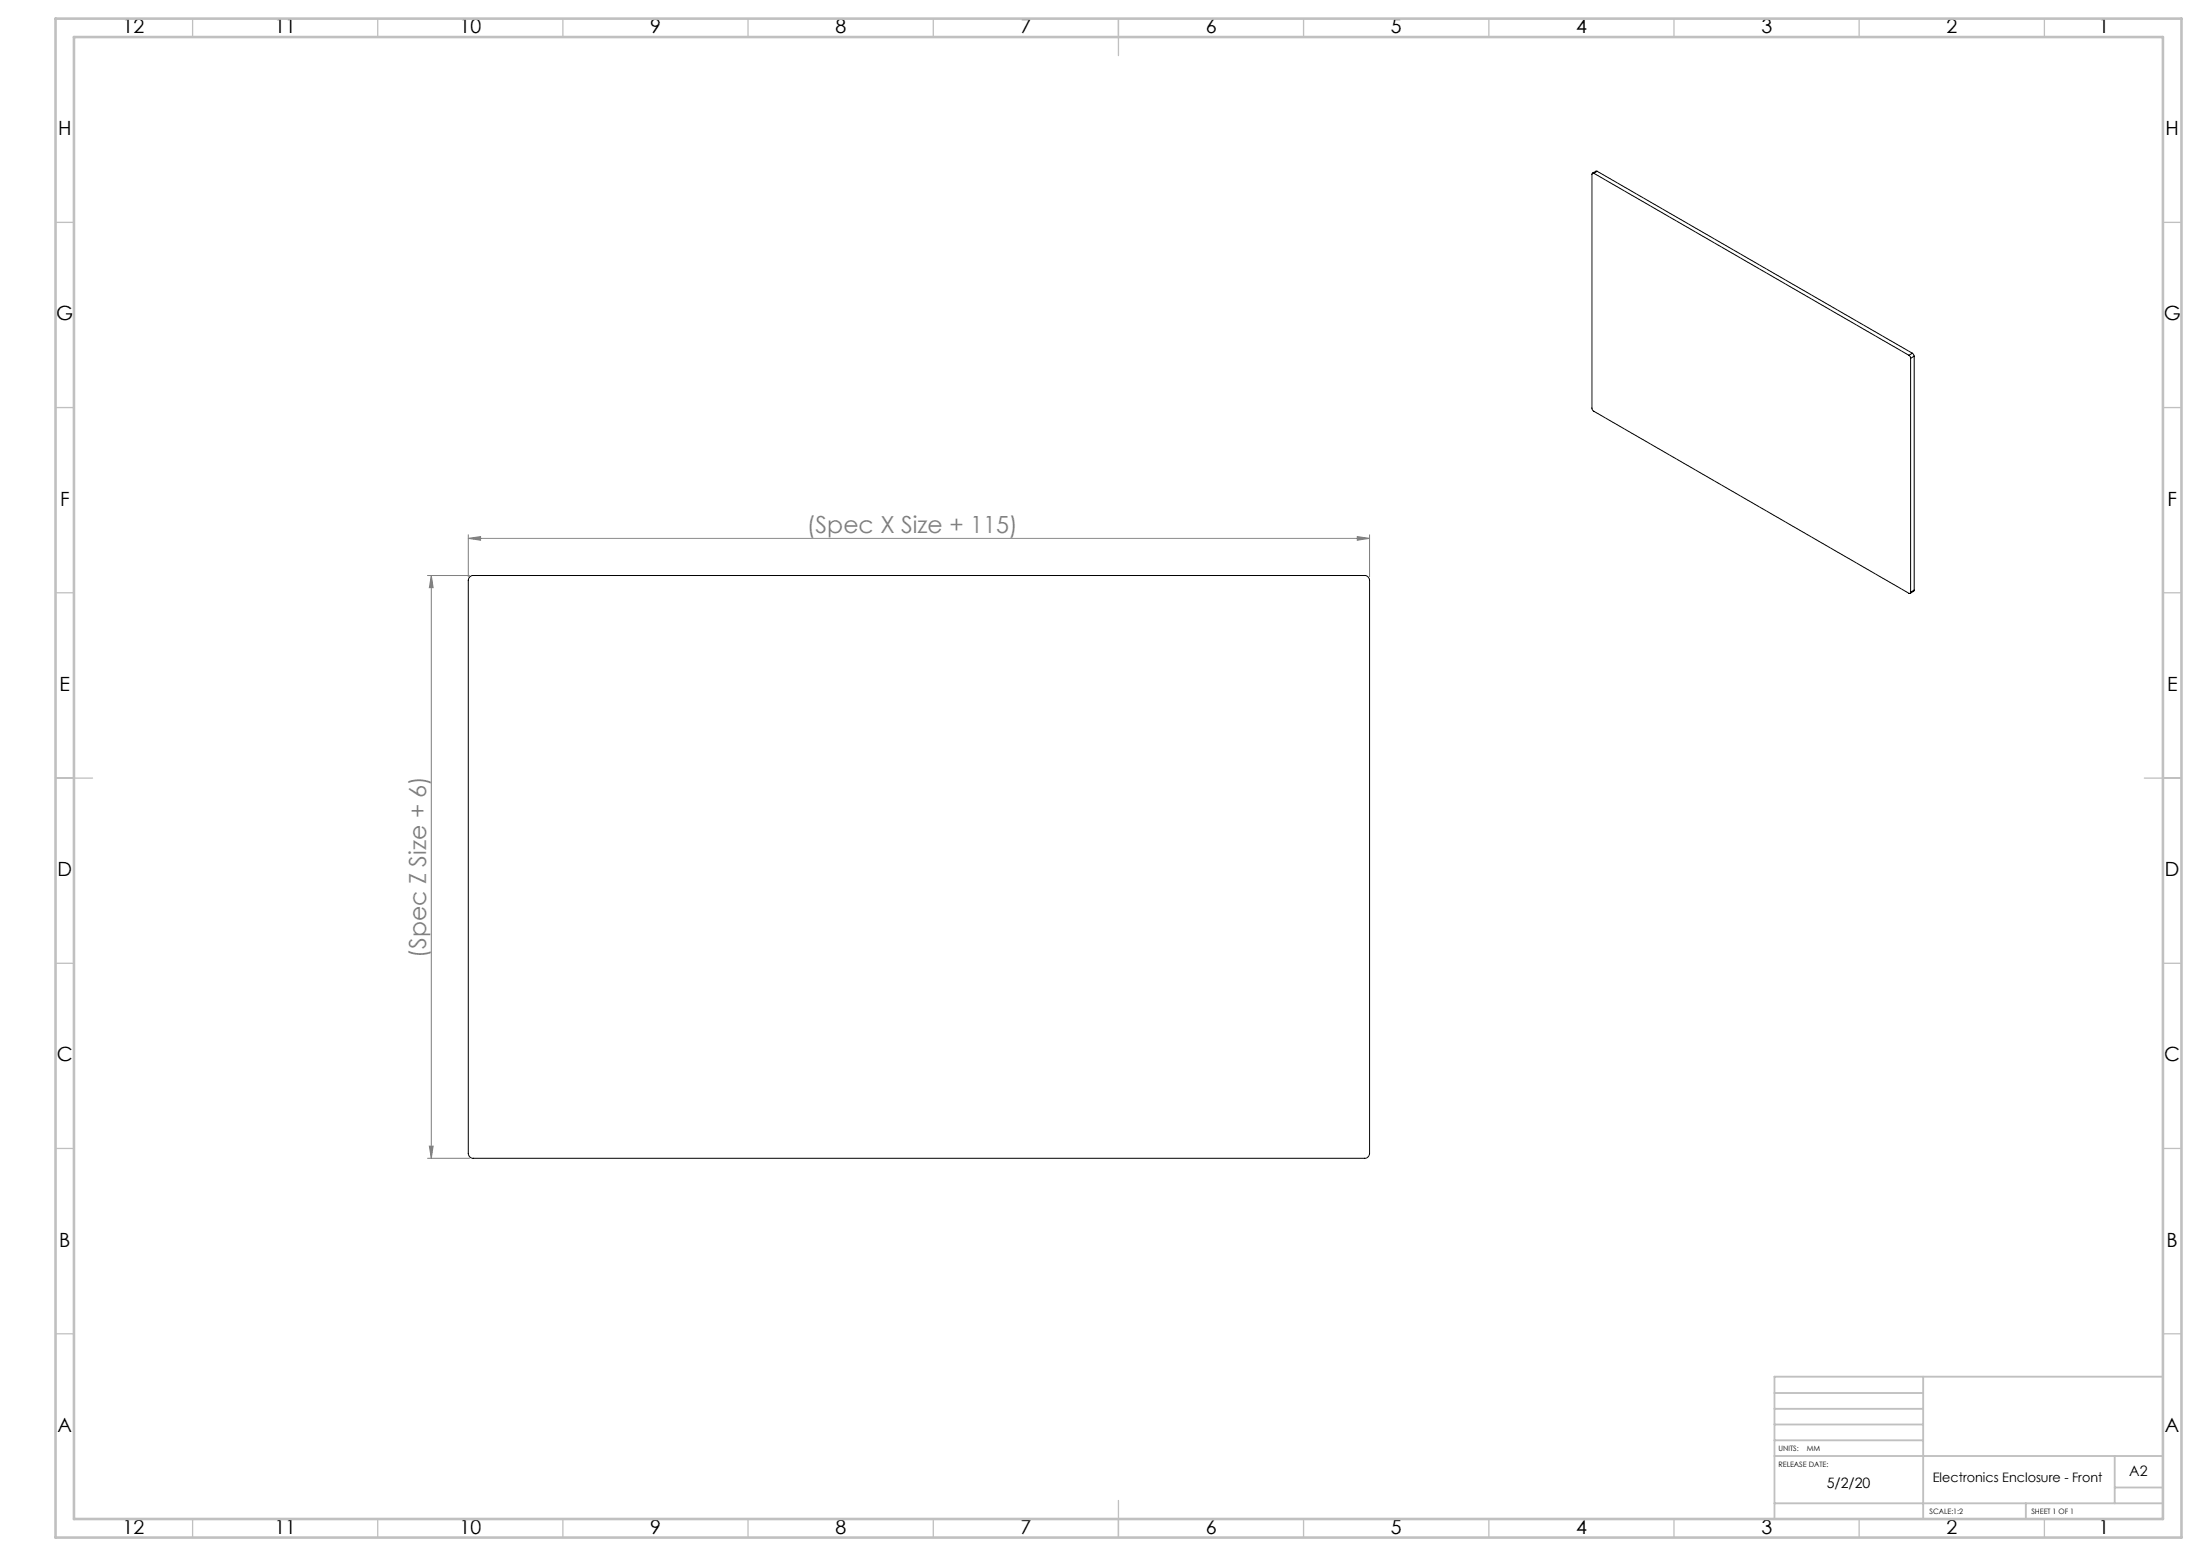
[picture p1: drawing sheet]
<svg xmlns="http://www.w3.org/2000/svg" width="594mm" height="420mm" viewBox="0 0 594 420" stroke-linecap="round" stroke-linejoin="round" font-family="sans-serif">
<path d="M115.4 155.3h11.4M116.5 155.3v157.3M116.5 155.3l.4 3.3h-1zM126.4 145.3l3.4-.5v1zM126.4 144.3v11.4M126.4 145.3h243.4M366.5 144.8l3.3 .5-3.3 .5zM369.8 144.3v11.4M115.4 312.6h11.4M115.9 309.4h1l-.4 3.2z" fill="none" stroke="#808080" stroke-width=".27"/>
<g fill="none" stroke="#c0c0c0" stroke-width=".35">
<path d="M52 5v5M102 5v5M152 5v5M202 5v5M252 5v5M302 5v10M352 5v5M402 5v5M452 5v5M502 5v5M552 5v5M15 60h5"/>
<path d="M584 60h5M15 110h5M584 110h5M15 160h5M584 160h5M15 210h10M579 210h10M15 260h5M584 260h5M15 310h5M584 310h5M15 360h5"/>
<path d="M584 360h5M52 410v5M102 410v5M152 410v5M202 410v5M252 410v5M302 405v10M352 410v5M402 410v5M452 410v5M502 410v5M552 410v5"/>
</g>
<path d="M479.1 376h40.2M519.3 371.6v38.4M584 371.6h-104.9v38.4M479.1 388.8h40.2M479.1 384.5h40.2M479.1 380.3h40.2M479.1 393h104.9M571 393v12.8M479.1 405.8h104.9M547 405.8v4.2M571 401.5h13" fill="none" stroke="#c0c0c0" stroke-width=".5"/>
<path d="M15 5h574v410h-574zM20 10h564v400h-564z" fill="none" stroke="#c0c0c0" stroke-width=".7"/>
<g fill="#808080">
<path d="M126.4 145.3l3.4-.5v1zM366.5 144.8l3.3 .5-3.3 .5z"/>
<path d="M116.5 155.3l.4 3.3h-1zM115.9 309.4h1l-.4 3.2z"/>
</g>
<g fill="none" stroke="#000" stroke-width=".27">
<path d="M430.3 46.8a.3 .3 0 0 0-.3-.1 .3 .3 0 0 0-.2 .3v63.3l.3 .6 85.3 49.2 .3 .1 .2-.3M430.3 46.8l85.1 49.1M431.2 46.2h-.2l-1 .5M431.2 46.2l-.9 .6M431.2 46.2l85.1 49.1M515.4 95.9l.5 .8M515.9 96.7v63.2M516.3 95.3l.5 .8M516.3 95.3l-.9 .6M516.8 96.1l-.9 .6M516.8 96.1v63.2M126.8 155.7l.7-.4h240.9a1.33 1.33 0 0 1 1.4 1.4v154.6a1.33 1.33 0 0 1-1.4 1.3h-240.6a1.33 1.33 0 0 1-1.4-1.3v-154.6z"/>
<path d="M516.8 159.3l-.1 .3-1 .6M516.8 159.3l-.9 .6"/>
</g>
<g font-size="6.3" fill="#808080">
<text x="217.9" y="143.9">(Spec X Size + 115)</text>
<text x="115.1" y="258.6" transform="rotate(-90 115.1 258.6)">(Spec Z Size + 6)</text>
</g>
<g font-size="5.3">
<text x="33.1" y="9">12</text>
<text x="74.1" y="9">11</text>
<text x="124.1" y="9">10</text>
<text x="175.6" y="9">9</text>
<text x="225.6" y="9">8</text>
<text x="275.6" y="9">7</text>
<text x="325.6" y="9">6</text>
<text x="375.6" y="9">5</text>
<text x="425.6" y="9">4</text>
<text x="475.6" y="9">3</text>
<text x="525.6" y="9">2</text>
<text x="566.6" y="9">1</text>
<text x="15.7" y="36.5">H</text>
<text x="584.7" y="36.5">H</text>
<text x="15.2" y="86.5">G</text>
<text x="584.2" y="86.5">G</text>
<text x="16.2" y="136.5">F</text>
<text x="585.2" y="136.5">F</text>
<text x="16.1" y="186.5">E</text>
<text x="585.1" y="186.5">E</text>
<text x="15.5" y="236.5">D</text>
<text x="584.5" y="236.5">D</text>
<text x="15.4" y="286.5">C</text>
<text x="584.4" y="286.5">C</text>
<text x="16" y="336.6">B</text>
<text x="585" y="336.6">B</text>
<text x="15.5" y="386.5">A</text>
<text x="584.5" y="386.5">A</text>
<text x="33.1" y="414">12</text>
<text x="74.1" y="414">11</text>
<text x="124.1" y="414">10</text>
<text x="175.6" y="414">9</text>
<text x="225.6" y="414">8</text>
<text x="275.6" y="414">7</text>
<text x="325.6" y="414">6</text>
<text x="375.6" y="414">5</text>
<text x="425.6" y="414">4</text>
<text x="475.6" y="414">3</text>
<text x="525.6" y="414">2</text>
<text x="566.6" y="414">1</text>
</g>
<g font-size="3.9">
<text x="493.2" y="401.6">5/2/20</text>
<text x="574.9" y="398.5">A2</text>
</g>
<text font-size="3.5" x="521.9" y="400.1">Electronics Enclosure - Front</text>
<g font-size="2">
<text x="480.2" y="391.7">UNITS:</text>
<text x="487.8" y="391.7">MM</text>
<text x="480.2" y="396">RELEASE DATE:</text>
<text x="521" y="408.6">SCALE:1:2</text>
<text x="548.5" y="408.6">SHEET 1 OF 1</text>
</g>
</svg>
